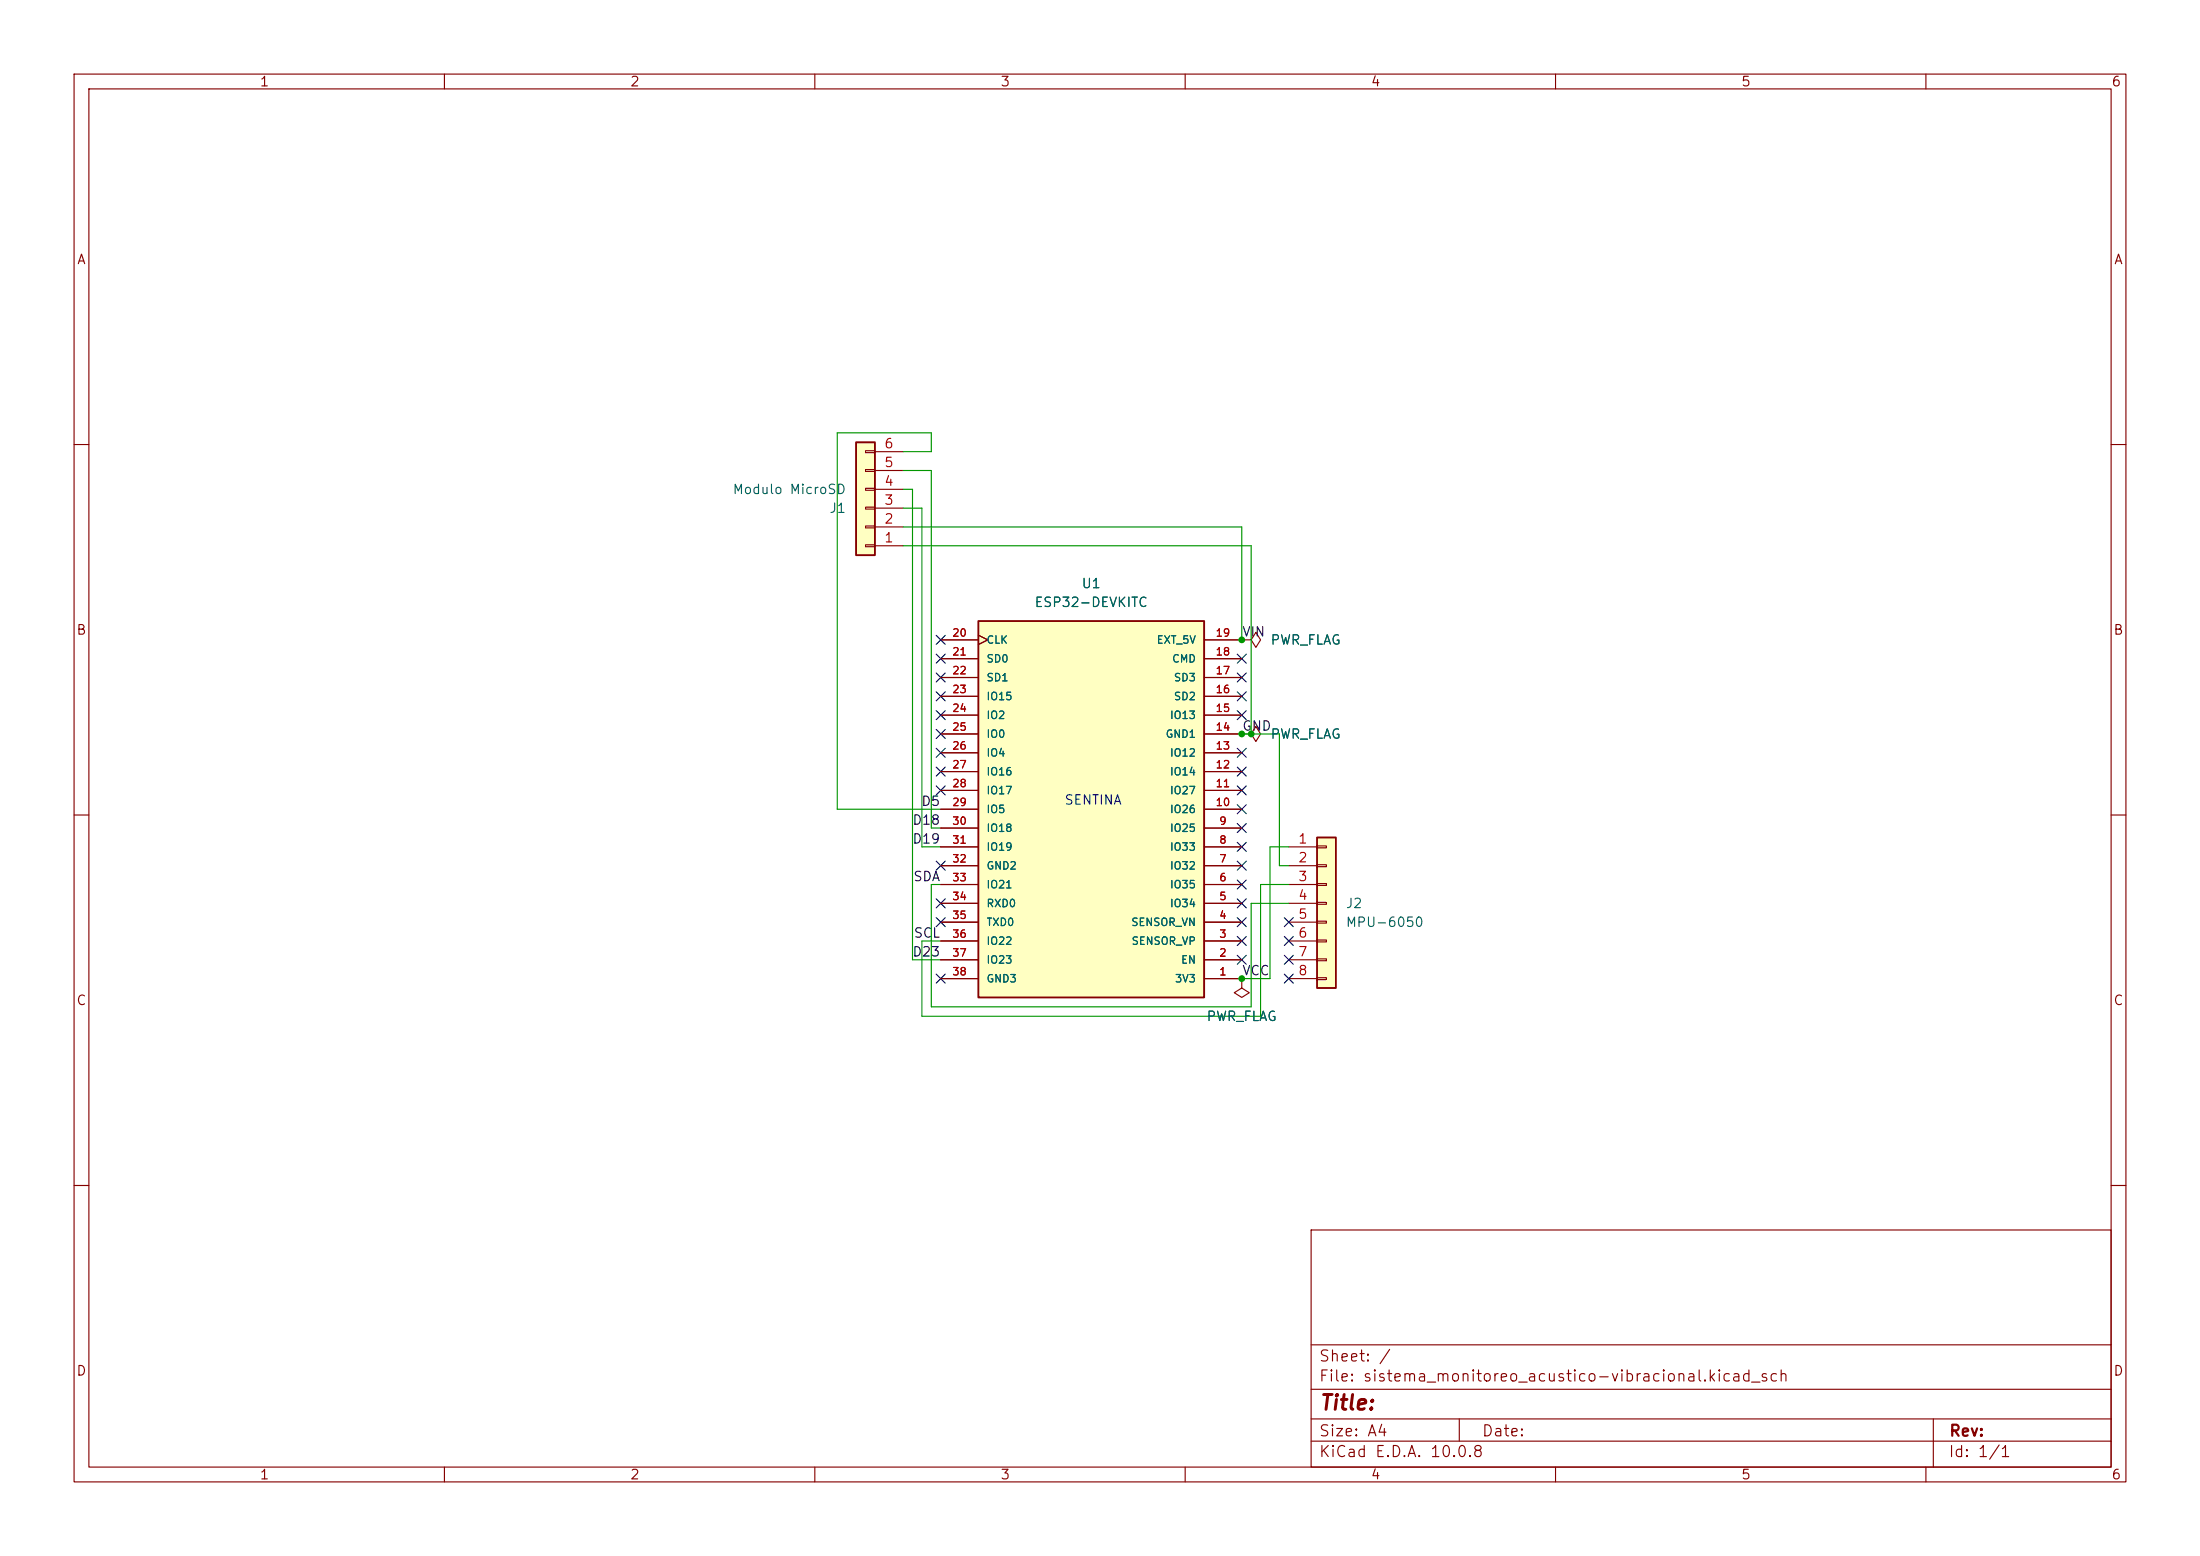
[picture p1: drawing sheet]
<svg xmlns="http://www.w3.org/2000/svg" width="297mm" height="210mm" viewBox="0 0 297 210" stroke-linecap="round" stroke-linejoin="round" font-family="sans-serif">
<g fill="none" stroke="#840000" stroke-width=".15">
<path d="M10 10h277v190h-277zM12 12h273v186h-273zM60 10v2M110 10v2M160 10v2M210 10v2M260 10v2M10 60h2M285 60h2M167.6 99.1h1.3l.6-1.1 .7 1.1-.7 1-.6-1M167.6 99.1h.1M10 110h2"/>
<path d="M285 110h2M10 160h2M177 166h108v32h-108zM285 160h2M60 198v2M110 198v2M160 198v2M177 194.5h108M177 191.5h108M177 187.5h108M177 181.5h108M197 191.5v3"/>
<path d="M210 198v2M260 198v2M261 191.5v6.5"/>
</g>
<path d="M132.1 83.8h30.5v50.8h-30.5z" fill="#ffffc2"/>
<path d="M132.1 83.8h30.5v50.8h-30.5z" fill="none" stroke="#840000" stroke-width=".25"/>
<g fill="none" stroke="#840000" stroke-width=".15">
<path d="M127 99.1h5.1M127 96.5h5.1M127 94h5.1M127 91.4h5.1M127 88.9h5.1M127 86.4h5.1M132.1 85.7l1.2 .7-1.2 .6M162.6 99.1h5M162.6 96.5h5M162.6 94h5M162.6 91.4h5M162.6 88.9h5"/>
<path d="M162.6 86.4h5M167.6 86.4h1.3l.6-1.1 .7 1.1-.7 1-.6-1M167.6 86.4h.1M127 119.4h5.1M127 116.8h5.1M127 114.3h5.1M127 111.8h5.1M127 109.2h5.1M127 106.7h5.1M127 104.1h5.1M127 101.6h5.1M162.6 119.4h5"/>
<path d="M162.6 116.8h5M162.6 114.3h5M162.6 111.8h5M162.6 109.2h5M162.6 106.7h5M162.6 104.1h5M162.6 101.6h5M127 132.1h5.1M127 129.5h5.1M127 127h5.1M127 124.5h5.1M127 121.9h5.1"/>
<path d="M162.6 132.1h5M162.6 129.5h5M162.6 127h5M162.6 124.5h5M162.6 121.9h5"/>
</g>
<path d="M177.8 113h2.5v20.4h-2.5z" fill="#ffffc2"/>
<path d="M177.8 113h2.5v20.4h-2.5z" fill="none" stroke="#840000" stroke-width=".25"/>
<g fill="none" stroke="#840000" stroke-width=".15">
<path d="M174 114.3h3.8M174 116.8h3.8M174 119.4h3.8M177.8 114.2h1.3v.2h-1.3zM177.8 116.7h1.3v.3h-1.3zM177.8 119.3h1.3v.2h-1.3zM167.6 132.1v1.3l1.1 .6-1.1 .6-1-.6 1-.6M167.6 132.1h.1M174 121.9h3.8M174 124.5h3.8M174 127h3.8M174 129.5h3.8"/>
<path d="M174 132.1h3.8M177.8 121.8h1.3v.2h-1.3zM177.8 124.3h1.3v.3h-1.3zM177.8 126.9h1.3v.2h-1.3zM177.8 129.4h1.3v.3h-1.3zM177.8 132h1.3v.2h-1.3z"/>
</g>
<path d="M115.6 59.7h2.5v15.2h-2.5z" fill="#ffffc2"/>
<path d="M115.6 59.7h2.5v15.2h-2.5z" fill="none" stroke="#840000" stroke-width=".25"/>
<g fill="none" stroke="#840000" stroke-width=".15">
<path d="M116.8 73.5h1.3v.3h-1.3zM116.8 71h1.3v.2h-1.3zM116.8 68.5h1.3v.2h-1.3zM116.8 65.9h1.3v.3h-1.3zM116.8 63.4h1.3v.2h-1.3zM116.8 60.8h1.3v.3h-1.3zM118.1 73.7h3.8M118.1 71.1h3.8M118.1 68.6h3.8M118.1 66h3.8M118.1 63.5h3.8M118.1 61h3.8"/>
<path d="M127 99.1h5.1M127 96.5h5.1M127 94h5.1M127 91.4h5.1M127 88.9h5.1M127 86.4h5.1M132.1 85.7l1.2 .7-1.2 .6M162.6 99.1h5M162.6 96.5h5M162.6 94h5M162.6 91.4h5M162.6 88.9h5"/>
<path d="M162.6 86.4h5M167.6 99.1h.1M167.6 86.4h.1M127 119.4h5.1M127 116.8h5.1M127 114.3h5.1M127 111.8h5.1M127 109.2h5.1M127 106.7h5.1M127 104.1h5.1M127 101.6h5.1M162.6 119.4h5"/>
<path d="M162.6 116.8h5M162.6 114.3h5M162.6 111.8h5M162.6 109.2h5M162.6 106.7h5M162.6 104.1h5M162.6 101.6h5M127 132.1h5.1M127 129.5h5.1M127 127h5.1M127 124.5h5.1M127 121.9h5.1"/>
<path d="M162.6 132.1h5M162.6 129.5h5M162.6 127h5M162.6 124.5h5M162.6 121.9h5M167.6 132.1h.1"/>
</g>
<path d="M121.9 73.7h47v25.4M121.9 68.6h2.6v45.7h2.5M121.9 61h3.8v-2.6h-12.7v50.8h14M121.9 63.5h3.8v48.3h1.3M121.9 66h1.3v63.5h3.8M121.9 71.1h45.7v15.3M167.6 99.1h5.1v17.7h1.3M127 119.4h-1.3v16.5h43.2v-14h5.1M174 114.3h-2.6v17.8h-3.8M174 119.4h-3.8v17.8h-45.7v-10.2h2.5" fill="none" stroke="#009600" stroke-width=".15"/>
<g fill="none" stroke="#000084" stroke-width=".15">
<path d="M126.4 90.8l1.2 1.2M126.4 88.3l1.2 1.2M126.4 93.4l1.2 1.2M126.4 98.5l1.2 1.2M126.4 85.8l1.2 1.2M126.4 95.9l1.2 1.2M127.6 90.8l-1.2 1.2M127.6 88.3l-1.2 1.2M127.6 93.4l-1.2 1.2M127.6 98.5l-1.2 1.2M127.6 85.8l-1.2 1.2M127.6 95.9l-1.2 1.2"/>
<path d="M167 93.4l1.2 1.2M167 90.8l1.2 1.2M167 88.3l1.2 1.2M167 95.9l1.2 1.2M168.2 90.8l-1.2 1.2M168.2 93.4l-1.2 1.2M168.2 88.3l-1.2 1.2M168.2 95.9l-1.2 1.2M126.4 103.5l1.2 1.2M126.4 106.1l1.2 1.2M126.4 116.2l1.2 1.2M126.4 101l1.2 1.2"/>
<path d="M127.6 103.5l-1.2 1.2M127.6 106.1l-1.2 1.2M127.6 116.2l-1.2 1.2M127.6 101l-1.2 1.2M167 118.8l1.2 1.2M167 106.1l1.2 1.2M167 101l1.2 1.2M167 103.5l1.2 1.2M167 108.6l1.2 1.2M167 111.2l1.2 1.2M167 113.7l1.2 1.2M167 116.2l1.2 1.2"/>
<path d="M168.2 118.8l-1.2 1.2M168.2 106.1l-1.2 1.2M168.2 101l-1.2 1.2M168.2 103.5l-1.2 1.2M168.2 108.6l-1.2 1.2M168.2 111.2l-1.2 1.2M168.2 113.7l-1.2 1.2M168.2 116.2l-1.2 1.2M126.4 121.3l1.2 1.2M126.4 131.5l1.2 1.2M126.4 123.9l1.2 1.2M127.6 121.3l-1.2 1.2"/>
<path d="M127.6 131.5l-1.2 1.2M127.6 123.9l-1.2 1.2M167 123.9l1.2 1.2M167 121.3l1.2 1.2M167 126.4l1.2 1.2M167 128.9l1.2 1.2M168.2 123.9l-1.2 1.2M168.2 121.3l-1.2 1.2M168.2 126.4l-1.2 1.2M168.2 128.9l-1.2 1.2M173.4 123.9l1.2 1.2M173.4 128.9l1.2 1.2"/>
<path d="M173.4 126.4l1.2 1.2M173.4 131.5l1.2 1.2M174.6 123.9l-1.2 1.2M174.6 128.9l-1.2 1.2M174.6 126.4l-1.2 1.2M174.6 131.5l-1.2 1.2"/>
</g>
<g fill="#009600">
<circle cx="167.6" cy="132.1" r=".46"/>
<circle cx="167.6" cy="99.1" r=".46"/>
<circle cx="167.6" cy="86.4" r=".46"/>
<circle cx="168.9" cy="99.1" r=".46"/>
</g>
<text font-size="2" fill="#840000" x="178" y="190.8">Title:</text>
<g font-size="1.5" fill="#840000">
<text x="178" y="184.1">Sheet: /</text>
<text x="178" y="186.8">File: sistema_monitoreo_acustico-vibracional.kicad_sch</text>
<text x="178" y="197">KiCad E.D.A. 10.0.8</text>
<text x="178" y="194.2">Size: A4</text>
<text x="200" y="194.2">Date:</text>
<text x="263" y="197">Id: 1/1</text>
<text x="263" y="194.2">Rev:</text>
</g>
<g font-size="1.3" fill="#840000">
<text x="35" y="12">1</text>
<text x="85" y="12">2</text>
<text x="135" y="12">3</text>
<text x="185" y="12">4</text>
<text x="235" y="12">5</text>
<text x="285" y="12">6</text>
<text x="10.3" y="36">A</text>
<text x="285.3" y="36">A</text>
<text x="10.2" y="86">B</text>
<text x="285.2" y="86">B</text>
<text x="10.2" y="136">C</text>
<text x="285.2" y="136">C</text>
<text x="10.2" y="186">D</text>
<text x="285.2" y="186">D</text>
<text x="35" y="200">1</text>
<text x="85" y="200">2</text>
<text x="135" y="200">3</text>
<text x="185" y="200">4</text>
<text x="235" y="200">5</text>
<text x="285" y="200">6</text>
</g>
<g font-size="1.3" fill="#a90000">
<text x="119.3" y="65.9">4</text>
<text x="119.3" y="63.4">5</text>
<text x="119.3" y="60.8">6</text>
<text x="119.3" y="71">2</text>
<text x="119.3" y="68.4">3</text>
<text x="119.3" y="73.5">1</text>
<text x="175.2" y="114.2">1</text>
<text x="175.2" y="116.7">2</text>
<text x="175.2" y="119.2">3</text>
<text x="175.2" y="121.8">4</text>
<text x="175.2" y="124.3">5</text>
<text x="175.2" y="126.9">6</text>
<text x="175.2" y="129.4">7</text>
<text x="175.2" y="131.9">8</text>
</g>
<g font-size="1.3" fill="#006464">
<text x="98.8" y="67">Modulo MicroSD</text>
<text x="111.9" y="69.5">J1</text>
<text x="139.6" y="82.2">ESP32-DEVKITC</text>
<text x="145.9" y="79.7">U1</text>
<text x="171.4" y="87.3">PWR_FLAG</text>
<text x="171.4" y="100">PWR_FLAG</text>
<text x="181.6" y="122.9">J2</text>
<text x="181.6" y="125.4">MPU-6050</text>
<text x="162.8" y="138.1">PWR_FLAG</text>
</g>
<g font-size="1.3" fill="#0f0f0f">
<text x="167.6" y="86.2">VIN</text>
<text x="167.6" y="98.9">GND</text>
<text x="123.1" y="111.6">D18</text>
<text x="124.3" y="109.1">D5</text>
<text x="123.1" y="114.2">D19</text>
<text x="123.2" y="119.3">SDA</text>
<text x="123.1" y="129.4">D23</text>
<text x="123.3" y="126.9">SCL</text>
<text x="167.6" y="132">VCC</text>
</g>
<text font-size="1.3" fill="#0000c2" x="143.6" y="108.9">SENTINA</text>
<g font-size="1" fill="#a90000">
<text x="128.5" y="86.2">20</text>
<text x="128.5" y="88.7">21</text>
<text x="164" y="88.7">18</text>
<text x="164" y="86.2">19</text>
<text x="128.5" y="91.3">22</text>
<text x="128.5" y="93.8">23</text>
<text x="164" y="93.8">16</text>
<text x="164" y="91.3">17</text>
<text x="128.5" y="96.3">24</text>
<text x="128.5" y="98.9">25</text>
<text x="128.5" y="101.4">26</text>
<text x="164" y="101.4">13</text>
<text x="164" y="98.9">14</text>
<text x="164" y="96.3">15</text>
<text x="128.5" y="104">27</text>
<text x="128.5" y="106.5">28</text>
<text x="164" y="106.5">11</text>
<text x="164" y="104">12</text>
<text x="128.5" y="109">29</text>
<text x="128.5" y="111.6">30</text>
<text x="164" y="109">10</text>
<text x="164.5" y="111.6">9</text>
<text x="128.5" y="114.1">31</text>
<text x="128.5" y="116.7">32</text>
<text x="128.5" y="119.2">33</text>
<text x="164.5" y="119.2">6</text>
<text x="164.5" y="116.7">7</text>
<text x="164.5" y="114.1">8</text>
<text x="128.5" y="121.7">34</text>
<text x="128.5" y="124.3">35</text>
<text x="164.5" y="124.3">4</text>
<text x="164.5" y="121.7">5</text>
<text x="128.5" y="126.8">36</text>
<text x="128.5" y="129.4">37</text>
<text x="128.5" y="131.9">38</text>
<text x="164.5" y="131.9">1</text>
<text x="164.5" y="129.4">2</text>
<text x="164.5" y="126.8">3</text>
</g>
<g font-size="1" fill="#006464">
<text x="133.1" y="87.1">CLK</text>
<text x="133.1" y="89.7">SD0</text>
<text x="156.1" y="87.1">EXT_5V</text>
<text x="158.1" y="89.7">CMD</text>
<text x="133.1" y="92.2">SD1</text>
<text x="133.1" y="94.7">IO15</text>
<text x="158.4" y="94.7">SD2</text>
<text x="158.4" y="92.2">SD3</text>
<text x="133.1" y="97.3">IO2</text>
<text x="133.1" y="99.8">IO0</text>
<text x="157.3" y="99.8">GND1</text>
<text x="157.9" y="97.3">IO13</text>
<text x="133.1" y="102.4">IO4</text>
<text x="133.1" y="104.9">IO16</text>
<text x="133.1" y="107.4">IO17</text>
<text x="157.9" y="107.4">IO27</text>
<text x="157.9" y="104.9">IO14</text>
<text x="157.9" y="102.4">IO12</text>
<text x="133.1" y="110">IO5</text>
<text x="133.1" y="112.5">IO18</text>
<text x="157.9" y="112.5">IO25</text>
<text x="157.9" y="110">IO26</text>
<text x="133.1" y="115.1">IO19</text>
<text x="133.1" y="117.6">GND2</text>
<text x="157.9" y="117.6">IO32</text>
<text x="157.9" y="115.1">IO33</text>
<text x="133.1" y="120.1">IO21</text>
<text x="133.1" y="122.7">RXD0</text>
<text x="133.1" y="125.2">TXD0</text>
<text x="152.6" y="125.2">SENSOR_VN</text>
<text x="157.9" y="122.7">IO34</text>
<text x="157.9" y="120.1">IO35</text>
<text x="133.1" y="127.8">IO22</text>
<text x="133.1" y="130.3">IO23</text>
<text x="152.7" y="127.8">SENSOR_VP</text>
<text x="159.4" y="130.3">EN</text>
<text x="133.1" y="132.8">GND3</text>
<text x="158.5" y="132.8">3V3</text>
</g>
</svg>
